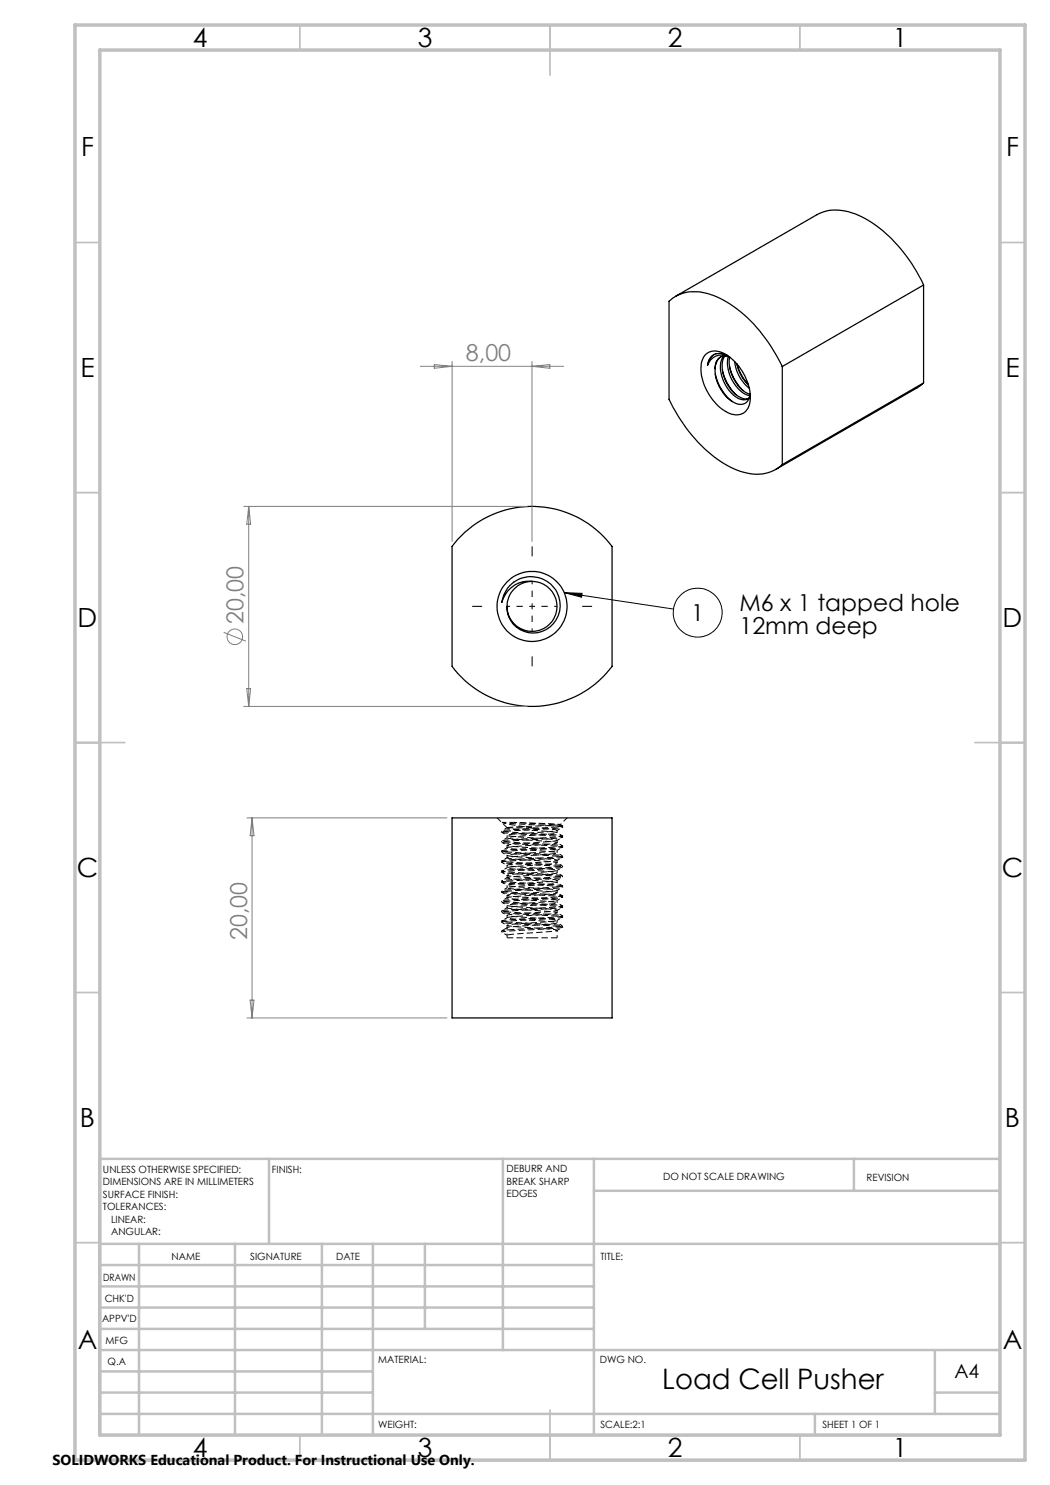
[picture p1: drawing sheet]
<svg xmlns="http://www.w3.org/2000/svg" width="210mm" height="297mm" viewBox="0 0 210 297" stroke-linecap="round" stroke-linejoin="round" font-family="sans-serif">
<g fill="none" stroke="#000" stroke-width=".25">
<path d="M184.7 57a29.2 29.2 0 0 0-12.3-13.6 9.7 9.7 0 0 0-9-.5l-28.3 16.4M184.7 57l-28.2 16.3M184.7 57v19.6M141 71a3.2 3.2 0 0 1 4.1-.1 10.3 10.3 0 0 1 4.8 10 2.74 2.74 0 0 1-4 1.8 10.5 10.5 0 0 1-5.6-10.1l.4-1.1zM142.8 70.9a3.1 3.1 0 0 0-1.3 2.2M143 73.7a7.6 7.6 0 0 0 4.7 7.2 1.95 1.95 0 0 0 2.3-2.1M143.1 74.9a9.9 9.9 0 0 0 3.4 5.4M144.1 71.4a2.69 2.69 0 0 0-1.1 2.3M144.5 74.2l.1 .5a10.4 10.4 0 0 0 2.6 4.2M144.7 71.2a5.7 5.7 0 0 0 .6 6.2 4.3 4.3 0 0 0 3.9 2.5l.7-.4M144.9 71.2a5.9 5.9 0 0 0 .8 6 5.2 5.2 0 0 0 3.4 2.6l.6-.1M145.5 71.1a2.5 2.5 0 0 0-3.9 1.6l-.1 .4"/>
<path d="M145.7 71.3a7.1 7.1 0 0 0 4 7.8l.3 .1M145.8 71.3a3 3 0 0 0-4.3 1.8M145.9 71.4a2 2 0 0 0-2.9 1.9v.4M145.9 73.3a9.7 9.7 0 0 0 2.7 4.8M145.9 71.4a7.4 7.4 0 0 0 3.6 7.3l.5 .2M146.9 72.3a7.8 7.8 0 0 0 3 5.3M147.4 72.8l.1 .6a8.2 8.2 0 0 0 2.2 3.6M147.4 72.8l.1 .3a10.6 10.6 0 0 0 2.2 3.8M156.5 73.3a29.6 29.6 0 0 0-12.4-13.6 9.3 9.3 0 0 0-9.4-.2l-.9 .8v19.6a28.5 28.5 0 0 0 13 13.9 8.9 8.9 0 0 0 8.8-.2l.9-.7M156.5 73.3v19.6M184.7 76.6l-1.3 1-28.3 16.3M184.7 76.6l-28.2 16.3"/>
<path d="M92.3 107.1a20 20 0 0 1 30.1 2.2v24a20 20 0 0 1-32 0v-24zM106.4 116.3a5.5 5.5 0 0 0-6 4.2 5.8 5.8 0 0 1 7.1-5 5.8 5.8 0 0 1 4.2 7.6 5.3 5.3 0 0 1-5.9 3.4 5.3 5.3 0 0 1-4.4-5.2M106.4 116.3a5 5 0 0 0-5 5M106.4 116.3a5 5 0 0 1 5 4.9 5 5 0 0 1-5 5.1 5 5 0 0 1-5-5M90.4 163.6h32v40h-32z"/>
<circle cx="106.4" cy="121.3" r="7"/>
</g>
<path d="M100.4 164.5h2.4M100.4 164.5l10.9 .7 1.2 .2-1.8 .3-9.2 .5-1.2 .2 1.2 .2 9.2 .6 1.8 .2-1.2 .2-10.9 .8 1.1 .2 9.2 .6 1.8 .2-1.2 .2-10.9 .8 1.1 .2 9.2 .6 1.8 .2-1.8 .3-9.2 .5-1.1 .3 10.9 .7 1.2 .2-1.2 .2-9.2 .6-1.8 .2 1.2 .2 9.2 .6 1.8 .2-1.8 .3-9.2 .5-1.2 .2 1.2 .2 9.2 .6 1.8 .2-1.8 .3-9.2 .5-1.2 .2 1.2 .2 9.2 .6 1.8 .2-1.8 .3-9.2 .5-1.2 .2 1.2 .2 9.2 .6 1.8 .2-1.8 .3-9.2 .5-1.2 .2 1.2 .2 9.2 .6 1.8 .2-1.8 .3-9.2 .5-1.2 .2 1.2 .2 9.2 .6 1.8 .2-1.8 .3-9.2 .5-1.2 .2M106.4 165.6l-4.1-.7-1.9-.4" fill="none" stroke="#000" stroke-width=".2" stroke-dasharray="1.3 .6" stroke-dashoffset=".4" stroke-linecap="butt"/>
<g fill="none" stroke="#000" stroke-width=".2" stroke-dasharray="1.3 .6" stroke-linecap="butt">
<path d="M100.3 166.2v.2M100.3 168.2v.2M100.3 170.2v.2M100.3 172.2v.2M100.3 174.2v.2M100.3 176.2v.2M100.3 178.2v.2M101.4 179.1v.5M101.4 177.1v.5M101.4 175.1v.5M101.4 173.1v.5M101.4 171.1v.5"/>
<path d="M101.4 169.1v.5M101.4 167.1v.5M106.4 165.6h-5M111.4 166.6v-.5M111.4 168.6v-.5M111.4 170.6v-.5M111.4 172.6v-.5M111.4 174.6v-.5M111.4 176.6v-.5M111.4 178.6v-.5M112.5 165.2l-.5-.3M112.5 167.4v-.2"/>
<path d="M112.5 169.4v-.2M112.5 171.4v-.2M112.5 173.4v-.2M112.5 175.4v-.2M112.5 177.4v-.2M112.5 179.4v-.2M112.5 165.4v-.2M100.3 186.4v-.2M100.3 180.2v.2M100.3 182.2v.2M100.3 184.2v.2M101.4 187.6h5"/>
<path d="M101.4 187.1v.5M101.4 185.1v.5M101.4 183.1v.5M101.4 181.1v.5M106.4 187.6h5M111.4 180.6v-.5M111.4 182.6v-.5M111.4 184.6v-.5M112.5 181.4v-.2M112.5 183.4v-.2M112.5 185.4v-.2"/>
</g>
<path d="M102.8 164.5l9.2 .4M101.4 185.6v1.5M111.4 187.6v-1.5" fill="none" stroke="#000" stroke-width=".2" stroke-dasharray="1.3 .6" stroke-dashoffset=".8" stroke-linecap="butt"/>
<path d="M112.1 164.9l-10.7 .7" fill="none" stroke="#000" stroke-width=".2" stroke-dasharray="1.3 .6" stroke-dashoffset=".1" stroke-linecap="butt"/>
<path d="M101.4 165.6l1 .2 7.6 .5 1.4 .3-.9 .2-7.6 .5-1.5 .3 1.5 .2 7.6 .6 .9 .2-1.4 .2-7.6 .6-1 .2 1.5 .2 7.6 .6 .9 .2-1.4 .2-7.6 .6-1 .2 1 .2 7.6 .5 1.4 .3-.9 .2-7.6 .5-1.5 .3 1.5 .2 7.6 .6 .9 .2-1.4 .2-7.6 .6-1 .2 1.5 .2 7.6 .6 .9 .2-1.4 .2-7.6 .6-1 .2 1.5 .2 7.6 .6 .9 .2-1.4 .2-7.6 .6-1 .2 1 .2 9 .7-.9 .3-7.6 .5-1.5 .3 1 .2 9 .7-.9 .3-7.6 .5-1.5 .3 1.5 .2 7.6 .6 .9 .2-9 .8-1 .2" fill="none" stroke="#000" stroke-width=".2" stroke-dasharray="1.3 .6" stroke-dashoffset=".7" stroke-linecap="butt"/>
<g fill="none" stroke="#000" stroke-width=".2" stroke-dasharray="1.3 .6" stroke-dashoffset=".6" stroke-linecap="butt">
<path d="M100.4 166.5l1.1 .6M100.4 168.5l1.1 .6M100.4 170.5l1.1 .6M100.4 172.5l1.1 .6M100.4 174.5l1.1 .6M100.4 176.5l1.1 .6M100.4 178.5l1.1 .6M101.5 167.5l-1.1 .7M101.5 169.5l-1.1 .7M101.5 171.5l-1.1 .7M101.5 173.5l-1.1 .7M101.5 175.5l-1.1 .7"/>
<path d="M101.5 177.5l-1.1 .7M101.5 179.5l-1.1 .7M101.5 165.5l-1.1 .7M102.8 164.5l7.9 .4 1.8 .3-1.2 .2-9.2 .5-1.8 .3 1.2 .2 9.2 .5 1.8 .3-1.8 .2-9.2 .6-1.1 .2 10.9 .8 1.2 .2-1.8 .2-9.2 .6-1.2 .2 1.8 .2 9.2 .6 1.2 .2-1.8 .2-9.2 .6-1.2 .2 1.2 .2 9.2 .5 1.8 .3-1.2 .2-9.2 .5-1.8 .3 1.2 .2 9.2 .5 1.8 .3-1.2 .2-9.2 .5-1.8 .3 1.2 .2 9.2 .5 1.8 .3-1.2 .2-9.2 .5-1.8 .3 1.2 .2 9.2 .5 1.8 .3-1.8 .2-9.2 .6-1.2 .2 1.2 .2 9.2 .5 1.8 .3-1.8 .2-9.2 .6-1.2 .2 1.2 .2 9.2 .5 1.8 .3-1.8 .2-9.2 .6-1.2 .2 1.2 .2 9.2 .5 1.8 .3-1.8 .2-9.2 .6-1.2 .2M111.4 168.1l1.1-.6M111.4 170.1l1.1-.6M111.4 172.1l1.1-.6M111.4 174.1l1.1-.6M111.4 176.1l1.1-.6M111.4 178.1l1.1-.6M111.4 166.1l1.1-.6M112.5 167.2l-1.1-.7"/>
<path d="M112.5 169.2l-1.1-.7M112.5 171.2l-1.1-.7M112.5 173.2l-1.1-.7M112.5 175.2l-1.1-.7M112.5 177.2l-1.1-.7M112.5 179.2l-1.1-.7M100.3 186.2l1.1-.6M100.4 180.5l1.1 .6M100.4 182.5l1.1 .6M100.4 184.5l1.1 .6M101.4 187.1l-1.1-.7M101.5 181.5l-1.1 .7"/>
<path d="M101.5 183.5l-1.1 .7M101.5 185.5l-1.1 .7M111.4 180.1l1.1-.6M111.4 182.1l1.1-.6M111.4 184.1l1.1-.6M111.4 186.1l1.1-.6M112.5 181.2l-1.1-.7M112.5 183.2l-1.1-.7M112.5 185.2l-1.1-.7"/>
</g>
<path d="M106.4 165.6l4.1 .3 .9 .2-1.4 .2-7.6 .6-1 .2 1 .2 7.6 .5 1.4 .3-.9 .2-7.6 .5-1.5 .3 1 .2 7.6 .5 1.4 .3-.9 .2-7.6 .5-1.5 .3 1.5 .2 7.6 .6 .9 .2-.9 .2-7.6 .5-1.5 .3 1.5 .2 7.6 .6 .9 .2-1.4 .2-7.6 .6-1 .2 1.5 .2 7.6 .6 .9 .2-1.4 .2-7.6 .6-1 .2 1.5 .2 7.6 .6 .9 .2-1.4 .2-7.6 .6-1 .2 1.5 .2 7.6 .6 .9 .2-1.4 .2-7.6 .6-1 .2 1.5 .2 7.6 .6 .9 .2-.9 .2-7.6 .5-1.5 .3 1.5 .2 7.6 .6 .9 .2-1.4 .2-7.6 .6-1 .2 1.5 .2 7.6 .6 .9 .2-1.4 .2-7.6 .6-1 .2" fill="none" stroke="#000" stroke-width=".2" stroke-dasharray="1.3 .6" stroke-dashoffset="-.1" stroke-linecap="butt"/>
<path d="M99.4 163.6l2 2" fill="none" stroke="#000" stroke-width=".2" stroke-dasharray="1.3 .6" stroke-dashoffset=".2" stroke-linecap="butt"/>
<path d="M112.1 164.9l1.3-1.3" fill="none" stroke="#000" stroke-width=".2" stroke-dasharray="1.3 .6" stroke-dashoffset="1" stroke-linecap="butt"/>
<g fill="none" stroke="#808080" stroke-width=".2">
<path d="M84.1 73.3h28.6M86.9 72.9l3.5 .4-3.5 .4zM90.4 72.3v36M106.4 72.3v36M106.4 73.3l3.6-.4v.8zM48.8 101.3h56.6M49.7 101.3v40M49.7 101.3l.4 3.5h-.7zM44.7 126.5l4.5 1.7M49.4 137.7h.7l-.4 3.6zM48.8 141.3h56.6M49.4 163.6h40"/>
<path d="M50.4 163.6v40M50.4 163.6l.4 3.5h-.8zM49.4 203.6h40M50 200h.8l-.4 3.6z"/>
<circle cx="47" cy="127.4" r="1.56"/>
</g>
<g fill="none" stroke="#000" stroke-width=".2">
<path d="M112.9 118.5l3.5 .2-.1 .7zM112.9 118.5l21.8 3.3"/>
<circle cx="139.5" cy="122.5" r="4.9"/>
</g>
<path d="M106.4 121.3v-5M106.4 121.3h-5M106.4 121.3v5M106.4 121.3h5" fill="none" stroke="#000" stroke-width=".2" stroke-dasharray="15.2 1.3 1.3 1.3" stroke-dashoffset="14.6" stroke-linecap="butt"/>
<path d="M106.4 111.3v-2M96.4 121.3h-2M106.4 131.3v2M116.4 121.3h2" fill="none" stroke="#000" stroke-width=".2" stroke-dasharray="15.2 1.3 1.3 1.3" stroke-linecap="butt"/>
<g fill="none" stroke="#c0c0c0" stroke-width=".35">
<path d="M60 5v5M110 5v10M160 5v5M15 48.5h5M200 48.5h5M15 98.5h5M200 98.5h5M15 148.5h10M195 148.5h10M15 198.5h5M200 198.5h5M15 248.5h5"/>
<path d="M200 248.5h5M60 287v5M110 282v10M160 287v5"/>
</g>
<g fill="none" stroke="#c0c0c0" stroke-width=".5">
<path d="M53.8 231.8v17M100.6 231.8v38.2M118.8 231.8v55.2M118.8 238.2h81.2M170.8 231.8v6.4M200 231.8h-180v55.2M20 248.8h180M20 257.3h98.8M20 253h98.8M27.8 248.8v38.2M47 248.8v38.2M64.4 248.8v38.2"/>
<path d="M74.6 248.8v38.2M85 248.8v17M20 265.8h98.8M20 261.5h98.8M20 278.5h54.6M20 274.3h54.6M20 270h180M187 278.5h13M187 270v12.8M20 282.8h180M163 282.8v4.2"/>
</g>
<path d="M15 5h190v287h-190zM20 10h180v277h-180z" fill="none" stroke="#c0c0c0" stroke-width=".7"/>
<path d="M112.9 118.5l3.5 .2-.1 .7z" fill="#000"/>
<text font-size="5.6" x="132.5" y="277.9">Load Cell Pusher</text>
<g font-size="5.3">
<text x="38.5" y="9.5">4</text>
<text x="83.5" y="9.5">3</text>
<text x="133.5" y="9.5">2</text>
<text x="178.5" y="9.5">1</text>
<text x="16.2" y="31.2">F</text>
<text x="201.2" y="31.2">F</text>
<text x="16.1" y="75.5">E</text>
<text x="201.1" y="75.5">E</text>
<text x="15.5" y="125.5">D</text>
<text x="200.5" y="125.5">D</text>
<text x="15.4" y="175.5">C</text>
<text x="200.4" y="175.5">C</text>
<text x="16" y="225.5">B</text>
<text x="201" y="225.5">B</text>
<text x="15.5" y="269.7">A</text>
<text x="200.5" y="269.7">A</text>
<text x="38.5" y="291.5">4</text>
<text x="83.5" y="291.5">3</text>
<text x="133.5" y="291.5">2</text>
<text x="178.5" y="291.5">1</text>
</g>
<g font-size="4.7" fill="#808080">
<text x="93.2" y="72.3">8,00</text>
<text x="48.7" y="124.8" transform="rotate(-90 48.7 124.8)">20,00</text>
<text x="49.4" y="188" transform="rotate(-90 49.4 188)">20,00</text>
</g>
<g font-size="4.7">
<text x="138.3" y="124.2">1</text>
<text x="147.9" y="122.2">M6 x 1 tapped hole</text>
<text x="147.9" y="126.7">12mm deep</text>
</g>
<text font-size="3.9" x="190.9" y="275.5">A4</text>
<text font-size="2.9" x="10.5" y="292.9">SOLIDWORKS Educational Product. For Instructional Use Only.</text>
<g font-size="2">
<text x="20.6" y="234.6">UNLESS OTHERWISE SPECIFIED:</text>
<text x="20.6" y="237.1">DIMENSIONS ARE IN MILLIMETERS</text>
<text x="20.6" y="239.6">SURFACE FINISH:</text>
<text x="54.4" y="234.6">FINISH:</text>
<text x="101.3" y="234.5">DEBURR AND</text>
<text x="101.3" y="237">BREAK SHARP</text>
<text x="101.3" y="239.5">EDGES</text>
<text x="132.6" y="236">DO NOT SCALE DRAWING</text>
<text x="173.3" y="236.2">REVISION</text>
<text x="20.6" y="242.1">TOLERANCES:</text>
<text x="22.2" y="244.6">LINEAR:</text>
<text x="22.2" y="247.1">ANGULAR:</text>
<text x="34.3" y="252">NAME</text>
<text x="50" y="251.9">SIGNATURE</text>
<text x="67.2" y="251.9">DATE</text>
<text x="120.1" y="251.9">TITLE:</text>
<text x="20.6" y="256.1">DRAWN</text>
<text x="20.9" y="260.3">CHK'D</text>
<text x="20.4" y="264.4">APPV'D</text>
<text x="21.1" y="268.8">MFG</text>
<text x="21.5" y="273">Q.A</text>
<text x="75.6" y="272.5">MATERIAL:</text>
<text x="120" y="272.5">DWG NO.</text>
<text x="75.6" y="285.5">WEIGHT:</text>
<text x="120.1" y="285.6">SCALE:2:1</text>
<text x="164.5" y="285.6">SHEET 1 OF 1</text>
</g>
</svg>
